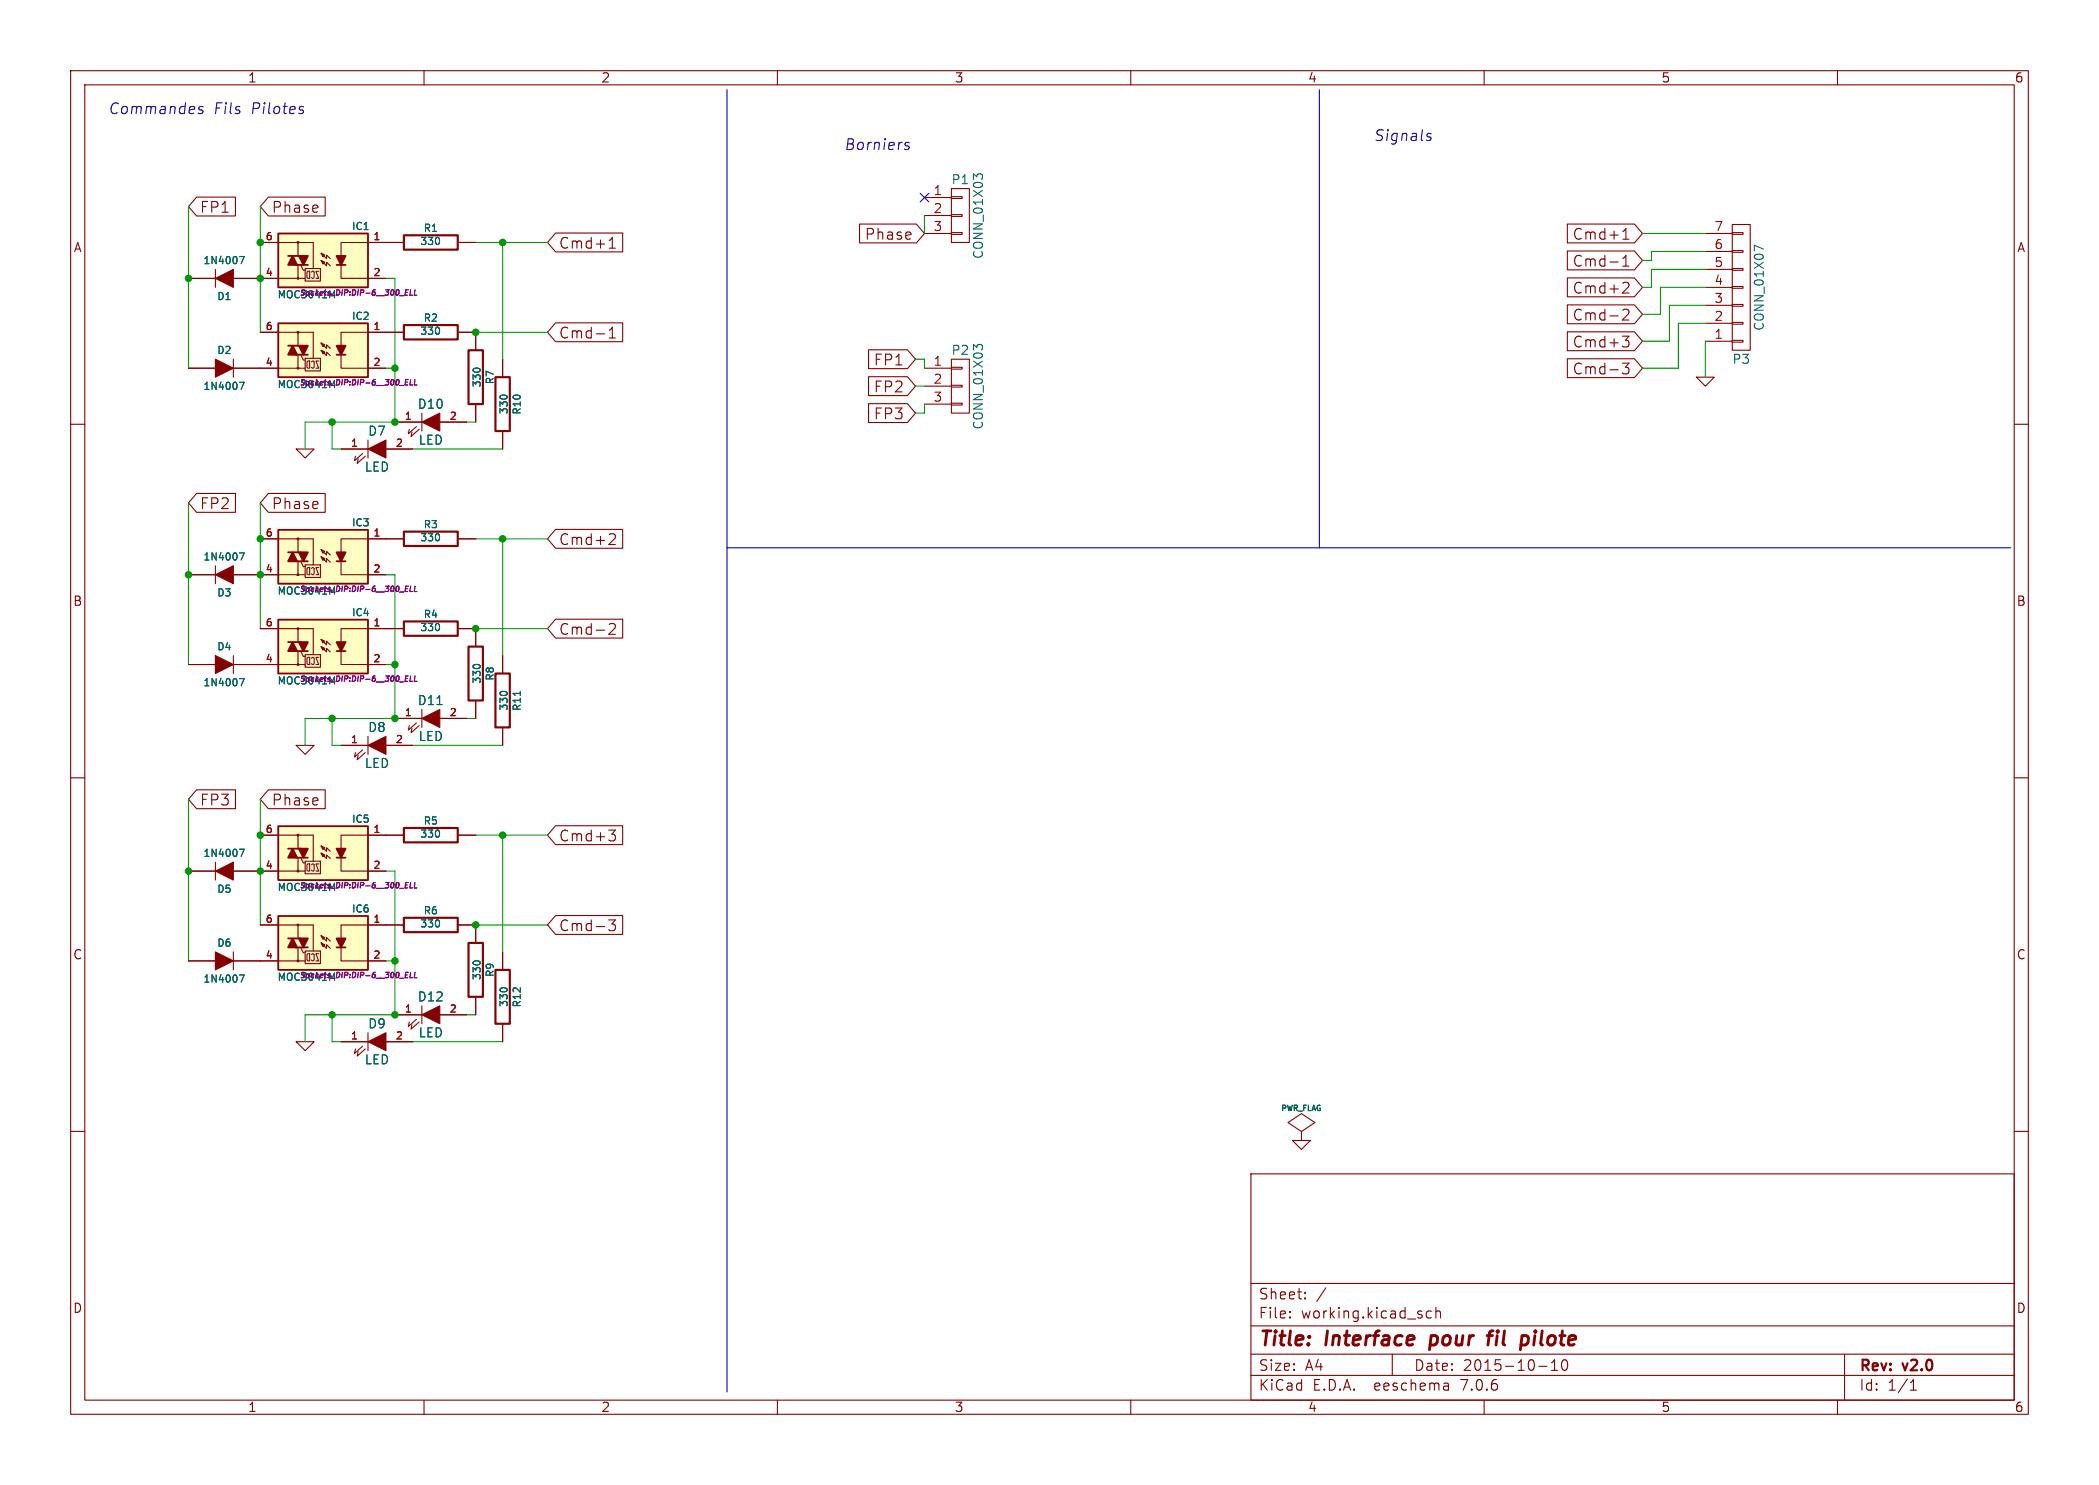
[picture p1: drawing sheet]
(kicad_sch (version 20230121) (generator eeschema)

 (paper "A4")

 (title_block
  (title "Interface pour fil pilote")
  (date "2015-10-10")
  (rev "v2.0"))

 (lib_symbols
  (symbol "FilPilote-rescue:CONN_01X03" (pin_names (offset 1.016) hide) (in_bom yes) (on_board yes)
   (property "Reference" "P" (at 0 5.08 0) (effects (font (size 1.27 1.27))))
   (property "Value" "CONN_01X03" (at 2.54 0 90) (effects (font (size 1.27 1.27))))
   (property "Footprint" "" (at 0 0 0) (effects (font (size 1.524 1.524))))
   (property "Datasheet" "" (at 0 0 0) (effects (font (size 1.524 1.524))))
   (symbol "CONN_01X03_0_1"
    (rectangle (start -1.27 -2.413) (end 0.254 -2.667) (stroke (width 0) (type solid)) (fill (type none)))
    (rectangle (start -1.27 0.127) (end 0.254 -0.127) (stroke (width 0) (type solid)) (fill (type none)))
    (rectangle (start -1.27 2.667) (end 0.254 2.413) (stroke (width 0) (type solid)) (fill (type none)))
    (rectangle (start -1.27 3.81) (end 1.27 -3.81) (stroke (width 0) (type solid)) (fill (type none))))
   (symbol "CONN_01X03_1_1"
    (pin passive line (at -5.08 2.54 0) (length 3.81) (name "P1" (effects (font (size 1.27 1.27)))) (number "1" (effects (font (size 1.27 1.27)))))
    (pin passive line (at -5.08 0 0) (length 3.81) (name "P2" (effects (font (size 1.27 1.27)))) (number "2" (effects (font (size 1.27 1.27)))))
    (pin passive line (at -5.08 -2.54 0) (length 3.81) (name "P3" (effects (font (size 1.27 1.27)))) (number "3" (effects (font (size 1.27 1.27)))))))
  (symbol "FilPilote-rescue:CONN_01X07" (pin_names (offset 1.016) hide) (in_bom yes) (on_board yes)
   (property "Reference" "P" (at 0 10.16 0) (effects (font (size 1.27 1.27))))
   (property "Value" "CONN_01X07" (at 2.54 0 90) (effects (font (size 1.27 1.27))))
   (property "Footprint" "" (at 0 0 0) (effects (font (size 1.524 1.524))))
   (property "Datasheet" "" (at 0 0 0) (effects (font (size 1.524 1.524))))
   (symbol "CONN_01X07_0_1"
    (rectangle (start -1.27 -8.89) (end 1.27 8.89) (stroke (width 0) (type solid)) (fill (type none)))
    (rectangle (start -1.27 -7.493) (end 0.254 -7.747) (stroke (width 0) (type solid)) (fill (type none)))
    (rectangle (start -1.27 -4.953) (end 0.254 -5.207) (stroke (width 0) (type solid)) (fill (type none)))
    (rectangle (start -1.27 -2.413) (end 0.254 -2.667) (stroke (width 0) (type solid)) (fill (type none)))
    (rectangle (start -1.27 0.127) (end 0.254 -0.127) (stroke (width 0) (type solid)) (fill (type none)))
    (rectangle (start -1.27 2.667) (end 0.254 2.413) (stroke (width 0) (type solid)) (fill (type none)))
    (rectangle (start -1.27 5.207) (end 0.254 4.953) (stroke (width 0) (type solid)) (fill (type none)))
    (rectangle (start -1.27 7.747) (end 0.254 7.493) (stroke (width 0) (type solid)) (fill (type none))))
   (symbol "CONN_01X07_1_1"
    (pin passive line (at -5.08 7.62 0) (length 3.81) (name "P1" (effects (font (size 1.27 1.27)))) (number "1" (effects (font (size 1.27 1.27)))))
    (pin passive line (at -5.08 5.08 0) (length 3.81) (name "P2" (effects (font (size 1.27 1.27)))) (number "2" (effects (font (size 1.27 1.27)))))
    (pin passive line (at -5.08 2.54 0) (length 3.81) (name "P3" (effects (font (size 1.27 1.27)))) (number "3" (effects (font (size 1.27 1.27)))))
    (pin passive line (at -5.08 0 0) (length 3.81) (name "P4" (effects (font (size 1.27 1.27)))) (number "4" (effects (font (size 1.27 1.27)))))
    (pin passive line (at -5.08 -2.54 0) (length 3.81) (name "P5" (effects (font (size 1.27 1.27)))) (number "5" (effects (font (size 1.27 1.27)))))
    (pin passive line (at -5.08 -5.08 0) (length 3.81) (name "P6" (effects (font (size 1.27 1.27)))) (number "6" (effects (font (size 1.27 1.27)))))
    (pin passive line (at -5.08 -7.62 0) (length 3.81) (name "P7" (effects (font (size 1.27 1.27)))) (number "7" (effects (font (size 1.27 1.27)))))))
  (symbol "FilPilote-rescue:DIODE" (pin_numbers hide) (pin_names (offset 1.016) hide) (in_bom yes) (on_board yes)
   (property "Reference" "D" (at 0 2.54 0) (effects (font (size 1.016 1.016))))
   (property "Value" "DIODE" (at 0 -2.54 0) (effects (font (size 1.016 1.016))))
   (property "Footprint" "" (at 0 0 0) (effects (font (size 1.524 1.524))))
   (property "Datasheet" "" (at 0 0 0) (effects (font (size 1.524 1.524))))
   (symbol "DIODE_0_1"
    (polyline (pts (xy 1.27 1.27) (xy 1.27 -1.27)) (stroke (width 0.1524) (type solid)) (fill (type none)))
    (polyline (pts (xy -1.27 1.27) (xy 1.27 0) (xy -1.27 -1.27)) (stroke (width 0) (type solid)) (fill (type outline))))
   (symbol "DIODE_1_1"
    (pin passive line (at -5.08 0 0) (length 3.81) (name "A" (effects (font (size 1.016 1.016)))) (number "1" (effects (font (size 1.016 1.016)))))
    (pin passive line (at 5.08 0 180) (length 3.81) (name "K" (effects (font (size 1.016 1.016)))) (number "2" (effects (font (size 1.016 1.016)))))))
  (symbol "FilPilote-rescue:GND-RESCUE-FilPilote" (power) (pin_names (offset 0)) (in_bom yes) (on_board yes)
   (property "Reference" "#PWR" (at 0 0 0) (effects (font (size 0.762 0.762)) hide))
   (property "Value" "GND-RESCUE-FilPilote" (at 0 -1.778 0) (effects (font (size 0.762 0.762)) hide))
   (property "Footprint" "" (at 0 0 0) (effects (font (size 1.524 1.524))))
   (property "Datasheet" "" (at 0 0 0) (effects (font (size 1.524 1.524))))
   (symbol "GND-RESCUE-FilPilote_0_1"
    (polyline (pts (xy -1.27 0) (xy 0 -1.27) (xy 1.27 0) (xy -1.27 0)) (stroke (width 0) (type solid)) (fill (type none))))
   (symbol "GND-RESCUE-FilPilote_1_1"
    (pin power_in line (at 0 0 90) (length 0) hide (name "GND" (effects (font (size 0.762 0.762)))) (number "1" (effects (font (size 0.762 0.762)))))))
  (symbol "FilPilote-rescue:LED" (pin_names (offset 1.016) hide) (in_bom yes) (on_board yes)
   (property "Reference" "D" (at 0 2.54 0) (effects (font (size 1.27 1.27))))
   (property "Value" "LED" (at 0 -2.54 0) (effects (font (size 1.27 1.27))))
   (property "Footprint" "" (at 0 0 0) (effects (font (size 1.524 1.524))))
   (property "Datasheet" "" (at 0 0 0) (effects (font (size 1.524 1.524))))
   (symbol "LED_0_1"
    (polyline (pts (xy -1.27 1.27) (xy -1.27 -1.27)) (stroke (width 0) (type solid)) (fill (type none)))
    (polyline (pts (xy -2.032 -0.635) (xy -3.175 -1.651) (xy -3.048 -1.016)) (stroke (width 0) (type solid)) (fill (type none)))
    (polyline (pts (xy -1.651 -1.016) (xy -2.794 -2.032) (xy -2.667 -1.397)) (stroke (width 0) (type solid)) (fill (type none)))
    (polyline (pts (xy 1.27 1.27) (xy -1.27 0) (xy 1.27 -1.27)) (stroke (width 0) (type solid)) (fill (type outline))))
   (symbol "LED_1_1"
    (pin passive line (at -5.08 0 0) (length 3.81) (name "K" (effects (font (size 1.016 1.016)))) (number "1" (effects (font (size 1.016 1.016)))))
    (pin passive line (at 5.08 0 180) (length 3.81) (name "A" (effects (font (size 1.016 1.016)))) (number "2" (effects (font (size 1.016 1.016)))))))
  (symbol "FilPilote-rescue:MOC3041M-RESCUE-FilPilote" (pin_names (offset 1.016)) (in_bom yes) (on_board yes)
   (property "Reference" "IC" (at -5.334 4.826 0) (effects (font (size 1.016 1.016))))
   (property "Value" "MOC3041M-RESCUE-FilPilote" (at 2.286 -4.826 0) (effects (font (size 1.016 1.016))))
   (property "Footprint" "DIP6" (at -5.08 -4.572 0) (effects (font (size 0.762 0.762) italic)))
   (property "Datasheet" "" (at 0 0 0) (effects (font (size 1.524 1.524))))
   (symbol "MOC3041M-RESCUE-FilPilote_0_1"
    (rectangle (start -6.35 3.81) (end 6.35 -3.81) (stroke (width 0.254) (type solid)) (fill (type background)))
    (polyline (pts (xy -3.175 -0.635) (xy -1.905 -0.635)) (stroke (width 0.254) (type solid)) (fill (type none)))
    (polyline (pts (xy 1.397 -1.143) (xy 1.397 2.54)) (stroke (width 0) (type solid)) (fill (type none)))
    (polyline (pts (xy 1.397 2.54) (xy 3.556 2.54)) (stroke (width 0) (type solid)) (fill (type none)))
    (polyline (pts (xy 3.175 0.635) (xy 4.953 0.635)) (stroke (width 0.254) (type solid)) (fill (type none)))
    (polyline (pts (xy 3.556 -2.54) (xy 2.54 -2.54)) (stroke (width 0) (type solid)) (fill (type none)))
    (polyline (pts (xy 3.556 -2.54) (xy 3.556 -0.635)) (stroke (width 0) (type solid)) (fill (type none)))
    (polyline (pts (xy 3.556 -2.54) (xy 6.35 -2.54)) (stroke (width 0) (type solid)) (fill (type none)))
    (polyline (pts (xy 3.556 2.54) (xy 3.556 0.635)) (stroke (width 0) (type solid)) (fill (type none)))
    (polyline (pts (xy 3.556 2.54) (xy 6.35 2.54)) (stroke (width 0) (type solid)) (fill (type none)))
    (polyline (pts (xy 3.937 -0.635) (xy 2.159 -0.635)) (stroke (width 0.254) (type solid)) (fill (type none)))
    (polyline (pts (xy -6.35 2.54) (xy -2.54 2.54) (xy -2.54 0.635)) (stroke (width 0) (type solid)) (fill (type none)))
    (polyline (pts (xy -2.54 -0.635) (xy -2.54 -2.54) (xy -6.35 -2.54)) (stroke (width 0) (type solid)) (fill (type none)))
    (polyline (pts (xy 3.175 -0.635) (xy 2.794 -1.397) (xy 2.54 -1.397)) (stroke (width 0) (type solid)) (fill (type none)))
    (polyline (pts (xy -2.54 -0.635) (xy -3.175 0.635) (xy -1.905 0.635) (xy -2.54 -0.635)) (stroke (width 0.254) (type solid)) (fill (type outline)))
    (polyline (pts (xy -1.016 0.254) (xy -0.4826 0.762) (xy -0.4826 0.254) (xy 0.2794 1.016)) (stroke (width 0) (type solid)) (fill (type none)))
    (polyline (pts (xy 0.2794 1.016) (xy -0.2286 0.762) (xy 0.0254 0.508) (xy 0.2794 1.016)) (stroke (width 0) (type solid)) (fill (type none)))
    (polyline (pts (xy 0.635 -1.524) (xy 1.016 -1.524) (xy 0.635 -2.54) (xy 1.016 -2.54)) (stroke (width 0) (type solid)) (fill (type none)))
    (polyline (pts (xy 1.27 -1.651) (xy 1.397 -1.524) (xy 1.524 -1.524) (xy 1.651 -1.651)) (stroke (width 0) (type solid)) (fill (type none)))
    (polyline (pts (xy 2.794 -0.635) (xy 3.429 0.635) (xy 2.159 0.635) (xy 2.794 -0.635)) (stroke (width 0.254) (type solid)) (fill (type outline)))
    (polyline (pts (xy 4.318 0.635) (xy 3.683 -0.635) (xy 4.953 -0.635) (xy 4.318 0.635)) (stroke (width 0.254) (type solid)) (fill (type outline)))
    (polyline (pts (xy 0.381 -1.143) (xy 0.381 -2.921) (xy 2.54 -2.921) (xy 2.54 -1.143) (xy 0.381 -1.143)) (stroke (width 0) (type solid)) (fill (type none)))
    (polyline (pts (xy 1.651 -2.413) (xy 1.524 -2.54) (xy 1.397 -2.54) (xy 1.27 -2.413) (xy 1.27 -1.651)) (stroke (width 0) (type solid)) (fill (type none)))
    (polyline (pts (xy -1.016 -0.762) (xy -0.4826 -0.254) (xy -0.4826 -0.762) (xy 0.2794 0) (xy -0.2286 -0.254) (xy 0.0254 -0.508) (xy 0.2794 0)) (stroke (width 0) (type solid)) (fill (type none)))
    (polyline (pts (xy 1.905 -1.524) (xy 1.905 -2.54) (xy 2.159 -2.54) (xy 2.286 -2.413) (xy 2.286 -1.651) (xy 2.159 -1.524) (xy 1.905 -1.524)) (stroke (width 0) (type solid)) (fill (type none)))
    (circle (center 3.556 -2.54) (radius 0.127) (stroke (width 0) (type solid)) (fill (type none)))
    (circle (center 3.556 2.54) (radius 0.127) (stroke (width 0) (type solid)) (fill (type none))))
   (symbol "MOC3041M-RESCUE-FilPilote_1_1"
    (pin passive line (at -8.89 2.54 0) (length 2.54) (name "~" (effects (font (size 1.016 1.016)))) (number "1" (effects (font (size 1.016 1.016)))))
    (pin passive line (at -8.89 -2.54 0) (length 2.54) (name "~" (effects (font (size 1.016 1.016)))) (number "2" (effects (font (size 1.016 1.016)))))
    (pin passive line (at 8.89 -2.54 180) (length 2.54) (name "~" (effects (font (size 1.016 1.016)))) (number "4" (effects (font (size 1.016 1.016)))))
    (pin passive line (at 8.89 2.54 180) (length 2.54) (name "~" (effects (font (size 1.016 1.016)))) (number "6" (effects (font (size 1.016 1.016)))))))
  (symbol "FilPilote-rescue:PWR_FLAG" (power) (pin_numbers hide) (pin_names (offset 0) hide) (in_bom yes) (on_board yes)
   (property "Reference" "#FLG" (at 0 2.413 0) (effects (font (size 1.27 1.27)) hide))
   (property "Value" "PWR_FLAG" (at 0 4.572 0) (effects (font (size 1.27 1.27))))
   (property "Footprint" "" (at 0 0 0) (effects (font (size 1.524 1.524))))
   (property "Datasheet" "" (at 0 0 0) (effects (font (size 1.524 1.524))))
   (symbol "PWR_FLAG_0_0"
    (pin power_out line (at 0 0 90) (length 0) (name "pwr" (effects (font (size 0.508 0.508)))) (number "1" (effects (font (size 0.508 0.508))))))
   (symbol "PWR_FLAG_0_1"
    (polyline (pts (xy 0 0) (xy 0 1.27) (xy -1.905 2.54) (xy 0 3.81) (xy 1.905 2.54) (xy 0 1.27)) (stroke (width 0) (type solid)) (fill (type none)))))
  (symbol "FilPilote-rescue:R-RESCUE-FilPilote" (pin_numbers hide) (pin_names (offset 0)) (in_bom yes) (on_board yes)
   (property "Reference" "R" (at 2.032 0 90) (effects (font (size 1.016 1.016))))
   (property "Value" "R-RESCUE-FilPilote" (at 0.1778 0.0254 90) (effects (font (size 1.016 1.016))))
   (property "Footprint" "" (at -1.778 0 90) (effects (font (size 0.762 0.762))))
   (property "Datasheet" "" (at 0 0 0) (effects (font (size 0.762 0.762))))
   (symbol "R-RESCUE-FilPilote_0_1"
    (rectangle (start -1.016 3.81) (end 1.016 -3.81) (stroke (width 0.3048) (type solid)) (fill (type none))))
   (symbol "R-RESCUE-FilPilote_1_1"
    (pin passive line (at 0 6.35 270) (length 2.54) (name "~" (effects (font (size 1.524 1.524)))) (number "1" (effects (font (size 1.524 1.524)))))
    (pin passive line (at 0 -6.35 90) (length 2.54) (name "~" (effects (font (size 1.524 1.524)))) (number "2" (effects (font (size 1.524 1.524))))))))

 (junction (at 46.99 59.69) (diameter 0) (color 0 0 0 0))
 (junction (at 55.88 52.07) (diameter 0) (color 0 0 0 0))
 (junction (at 36.83 81.28) (diameter 0) (color 0 0 0 0))
 (junction (at 67.31 46.99) (diameter 0) (color 0 0 0 0))
 (junction (at 36.83 118.11) (diameter 0) (color 0 0 0 0))
 (junction (at 36.83 39.37) (diameter 0) (color 0 0 0 0))
 (junction (at 71.12 118.11) (diameter 0) (color 0 0 0 0))
 (junction (at 36.83 76.2) (diameter 0) (color 0 0 0 0))
 (junction (at 55.88 101.6) (diameter 0) (color 0 0 0 0))
 (junction (at 26.67 81.28) (diameter 0) (color 0 0 0 0))
 (junction (at 46.99 101.6) (diameter 0) (color 0 0 0 0))
 (junction (at 67.31 88.9) (diameter 0) (color 0 0 0 0))
 (junction (at 26.67 123.19) (diameter 0) (color 0 0 0 0))
 (junction (at 26.67 39.37) (diameter 0) (color 0 0 0 0))
 (junction (at 46.99 143.51) (diameter 0) (color 0 0 0 0))
 (junction (at 67.31 130.81) (diameter 0) (color 0 0 0 0))
 (junction (at 36.83 34.29) (diameter 0) (color 0 0 0 0))
 (junction (at 36.83 123.19) (diameter 0) (color 0 0 0 0))
 (junction (at 55.88 59.69) (diameter 0) (color 0 0 0 0))
 (junction (at 55.88 135.89) (diameter 0) (color 0 0 0 0))
 (junction (at 55.88 143.51) (diameter 0) (color 0 0 0 0))
 (junction (at 71.12 76.2) (diameter 0) (color 0 0 0 0))
 (junction (at 71.12 34.29) (diameter 0) (color 0 0 0 0))
 (junction (at 55.88 93.98) (diameter 0) (color 0 0 0 0))

 (no_connect (at 130.81 27.94))

 (wire (pts (xy 46.99 147.32) (xy 48.26 147.32)) (stroke (width 0) (type default)))
 (wire (pts (xy 71.12 63.5) (xy 58.42 63.5)) (stroke (width 0) (type default)))
 (wire (pts (xy 26.67 71.12) (xy 26.67 81.28)) (stroke (width 0) (type default)))
 (wire (pts (xy 232.41 48.26) (xy 236.22 48.26)) (stroke (width 0) (type default)))
 (wire (pts (xy 36.83 113.03) (xy 36.83 118.11)) (stroke (width 0) (type default)))
 (wire (pts (xy 232.41 40.64) (xy 233.68 40.64)) (stroke (width 0) (type default)))
 (polyline (pts (xy 102.87 12.7) (xy 102.87 196.85)) (stroke (width 0) (type default)))

 (wire (pts (xy 36.83 71.12) (xy 36.83 76.2)) (stroke (width 0) (type default)))
 (wire (pts (xy 67.31 143.51) (xy 66.04 143.51)) (stroke (width 0) (type default)))
 (wire (pts (xy 36.83 123.19) (xy 36.83 130.81)) (stroke (width 0) (type default)))
 (wire (pts (xy 54.61 123.19) (xy 55.88 123.19)) (stroke (width 0) (type default)))
 (wire (pts (xy 71.12 118.11) (xy 71.12 134.62)) (stroke (width 0) (type default)))
 (wire (pts (xy 46.99 105.41) (xy 46.99 101.6)) (stroke (width 0) (type default)))
 (wire (pts (xy 54.61 135.89) (xy 55.88 135.89)) (stroke (width 0) (type default)))
 (wire (pts (xy 26.67 81.28) (xy 26.67 93.98)) (stroke (width 0) (type default)))
 (wire (pts (xy 71.12 76.2) (xy 71.12 92.71)) (stroke (width 0) (type default)))
 (wire (pts (xy 236.22 48.26) (xy 236.22 43.18)) (stroke (width 0) (type default)))
 (wire (pts (xy 241.3 48.26) (xy 241.3 53.34)) (stroke (width 0) (type default)))
 (wire (pts (xy 71.12 147.32) (xy 58.42 147.32)) (stroke (width 0) (type default)))
 (wire (pts (xy 46.99 101.6) (xy 43.18 101.6)) (stroke (width 0) (type default)))
 (wire (pts (xy 233.68 35.56) (xy 241.3 35.56)) (stroke (width 0) (type default)))
 (wire (pts (xy 237.49 45.72) (xy 241.3 45.72)) (stroke (width 0) (type default)))
 (wire (pts (xy 46.99 59.69) (xy 43.18 59.69)) (stroke (width 0) (type default)))
 (polyline (pts (xy 186.69 77.47) (xy 186.69 12.7)) (stroke (width 0) (type default)))

 (wire (pts (xy 71.12 118.11) (xy 77.47 118.11)) (stroke (width 0) (type default)))
 (wire (pts (xy 232.41 52.07) (xy 237.49 52.07)) (stroke (width 0) (type default)))
 (wire (pts (xy 129.54 58.42) (xy 130.81 58.42)) (stroke (width 0) (type default)))
 (wire (pts (xy 46.99 147.32) (xy 46.99 143.51)) (stroke (width 0) (type default)))
 (wire (pts (xy 36.83 76.2) (xy 36.83 81.28)) (stroke (width 0) (type default)))
 (wire (pts (xy 67.31 34.29) (xy 71.12 34.29)) (stroke (width 0) (type default)))
 (wire (pts (xy 55.88 93.98) (xy 55.88 101.6)) (stroke (width 0) (type default)))
 (wire (pts (xy 130.81 58.42) (xy 130.81 57.15)) (stroke (width 0) (type default)))
 (wire (pts (xy 237.49 52.07) (xy 237.49 45.72)) (stroke (width 0) (type default)))
 (wire (pts (xy 71.12 34.29) (xy 71.12 50.8)) (stroke (width 0) (type default)))
 (wire (pts (xy 46.99 63.5) (xy 48.26 63.5)) (stroke (width 0) (type default)))
 (wire (pts (xy 67.31 130.81) (xy 77.47 130.81)) (stroke (width 0) (type default)))
 (wire (pts (xy 232.41 44.45) (xy 234.95 44.45)) (stroke (width 0) (type default)))
 (wire (pts (xy 71.12 34.29) (xy 77.47 34.29)) (stroke (width 0) (type default)))
 (wire (pts (xy 234.95 44.45) (xy 234.95 40.64)) (stroke (width 0) (type default)))
 (wire (pts (xy 67.31 118.11) (xy 71.12 118.11)) (stroke (width 0) (type default)))
 (wire (pts (xy 233.68 36.83) (xy 233.68 35.56)) (stroke (width 0) (type default)))
 (wire (pts (xy 129.54 50.8) (xy 130.81 50.8)) (stroke (width 0) (type default)))
 (wire (pts (xy 36.83 39.37) (xy 36.83 46.99)) (stroke (width 0) (type default)))
 (wire (pts (xy 55.88 81.28) (xy 55.88 93.98)) (stroke (width 0) (type default)))
 (polyline (pts (xy 102.87 77.47) (xy 284.48 77.47)) (stroke (width 0) (type default)))

 (wire (pts (xy 54.61 39.37) (xy 55.88 39.37)) (stroke (width 0) (type default)))
 (wire (pts (xy 129.54 54.61) (xy 130.81 54.61)) (stroke (width 0) (type default)))
 (wire (pts (xy 55.88 59.69) (xy 46.99 59.69)) (stroke (width 0) (type default)))
 (wire (pts (xy 233.68 40.64) (xy 233.68 38.1)) (stroke (width 0) (type default)))
 (wire (pts (xy 26.67 39.37) (xy 26.67 52.07)) (stroke (width 0) (type default)))
 (wire (pts (xy 71.12 76.2) (xy 77.47 76.2)) (stroke (width 0) (type default)))
 (wire (pts (xy 67.31 88.9) (xy 77.47 88.9)) (stroke (width 0) (type default)))
 (wire (pts (xy 236.22 43.18) (xy 241.3 43.18)) (stroke (width 0) (type default)))
 (wire (pts (xy 67.31 76.2) (xy 71.12 76.2)) (stroke (width 0) (type default)))
 (wire (pts (xy 43.18 101.6) (xy 43.18 105.41)) (stroke (width 0) (type default)))
 (wire (pts (xy 232.41 36.83) (xy 233.68 36.83)) (stroke (width 0) (type default)))
 (wire (pts (xy 55.88 135.89) (xy 55.88 143.51)) (stroke (width 0) (type default)))
 (wire (pts (xy 26.67 113.03) (xy 26.67 123.19)) (stroke (width 0) (type default)))
 (wire (pts (xy 55.88 52.07) (xy 55.88 59.69)) (stroke (width 0) (type default)))
 (wire (pts (xy 54.61 93.98) (xy 55.88 93.98)) (stroke (width 0) (type default)))
 (wire (pts (xy 67.31 101.6) (xy 66.04 101.6)) (stroke (width 0) (type default)))
 (wire (pts (xy 36.83 81.28) (xy 36.83 88.9)) (stroke (width 0) (type default)))
 (wire (pts (xy 36.83 34.29) (xy 36.83 39.37)) (stroke (width 0) (type default)))
 (wire (pts (xy 67.31 59.69) (xy 66.04 59.69)) (stroke (width 0) (type default)))
 (wire (pts (xy 36.83 29.21) (xy 36.83 34.29)) (stroke (width 0) (type default)))
 (wire (pts (xy 26.67 29.21) (xy 26.67 39.37)) (stroke (width 0) (type default)))
 (wire (pts (xy 54.61 52.07) (xy 55.88 52.07)) (stroke (width 0) (type default)))
 (wire (pts (xy 46.99 143.51) (xy 43.18 143.51)) (stroke (width 0) (type default)))
 (wire (pts (xy 43.18 143.51) (xy 43.18 147.32)) (stroke (width 0) (type default)))
 (wire (pts (xy 46.99 105.41) (xy 48.26 105.41)) (stroke (width 0) (type default)))
 (wire (pts (xy 130.81 50.8) (xy 130.81 52.07)) (stroke (width 0) (type default)))
 (wire (pts (xy 71.12 105.41) (xy 58.42 105.41)) (stroke (width 0) (type default)))
 (wire (pts (xy 55.88 123.19) (xy 55.88 135.89)) (stroke (width 0) (type default)))
 (wire (pts (xy 55.88 39.37) (xy 55.88 52.07)) (stroke (width 0) (type default)))
 (wire (pts (xy 55.88 143.51) (xy 46.99 143.51)) (stroke (width 0) (type default)))
 (wire (pts (xy 55.88 101.6) (xy 46.99 101.6)) (stroke (width 0) (type default)))
 (wire (pts (xy 46.99 63.5) (xy 46.99 59.69)) (stroke (width 0) (type default)))
 (wire (pts (xy 54.61 81.28) (xy 55.88 81.28)) (stroke (width 0) (type default)))
 (wire (pts (xy 130.81 33.02) (xy 130.81 30.48)) (stroke (width 0) (type default)))
 (wire (pts (xy 232.41 33.02) (xy 241.3 33.02)) (stroke (width 0) (type default)))
 (wire (pts (xy 67.31 46.99) (xy 77.47 46.99)) (stroke (width 0) (type default)))
 (wire (pts (xy 234.95 40.64) (xy 241.3 40.64)) (stroke (width 0) (type default)))
 (wire (pts (xy 26.67 123.19) (xy 26.67 135.89)) (stroke (width 0) (type default)))
 (wire (pts (xy 233.68 38.1) (xy 241.3 38.1)) (stroke (width 0) (type default)))
 (wire (pts (xy 43.18 59.69) (xy 43.18 63.5)) (stroke (width 0) (type default)))
 (wire (pts (xy 36.83 118.11) (xy 36.83 123.19)) (stroke (width 0) (type default)))

 (text "Signals" (at 194.31 20.32 0) (effects (font (size 1.524 1.524) italic) (justify left bottom)))
 (text "Borniers" (at 119.38 21.59 0) (effects (font (size 1.524 1.524) italic) (justify left bottom)))
 (text "Commandes Fils Pilotes" (at 15.24 16.51 0) (effects (font (size 1.524 1.524) italic) (justify left bottom)))

 (global_label "Cmd+1" (shape input) (at 77.47 34.29 0) (effects (font (size 1.524 1.524)) (justify left))
  (property "Intersheetrefs" "${INTERSHEET_REFS}" (at 77.47 34.29 0) (effects (font (size 1.27 1.27)) hide)))
 (global_label "Cmd-1" (shape input) (at 77.47 46.99 0) (effects (font (size 1.524 1.524)) (justify left))
  (property "Intersheetrefs" "${INTERSHEET_REFS}" (at 77.47 46.99 0) (effects (font (size 1.27 1.27)) hide)))
 (global_label "Cmd-3" (shape input) (at 77.47 130.81 0) (effects (font (size 1.524 1.524)) (justify left))
  (property "Intersheetrefs" "${INTERSHEET_REFS}" (at 77.47 130.81 0) (effects (font (size 1.27 1.27)) hide)))
 (global_label "FP2" (shape input) (at 26.67 71.12 0) (effects (font (size 1.524 1.524)) (justify left))
  (property "Intersheetrefs" "${INTERSHEET_REFS}" (at 26.67 71.12 0) (effects (font (size 1.27 1.27)) hide)))
 (global_label "Cmd-2" (shape input) (at 77.47 88.9 0) (effects (font (size 1.524 1.524)) (justify left))
  (property "Intersheetrefs" "${INTERSHEET_REFS}" (at 77.47 88.9 0) (effects (font (size 1.27 1.27)) hide)))
 (global_label "Phase" (shape input) (at 36.83 71.12 0) (effects (font (size 1.524 1.524)) (justify left))
  (property "Intersheetrefs" "${INTERSHEET_REFS}" (at 36.83 71.12 0) (effects (font (size 1.27 1.27)) hide)))
 (global_label "Phase" (shape input) (at 36.83 113.03 0) (effects (font (size 1.524 1.524)) (justify left))
  (property "Intersheetrefs" "${INTERSHEET_REFS}" (at 36.83 113.03 0) (effects (font (size 1.27 1.27)) hide)))
 (global_label "FP1" (shape input) (at 129.54 50.8 180) (effects (font (size 1.524 1.524)) (justify right))
  (property "Intersheetrefs" "${INTERSHEET_REFS}" (at 129.54 50.8 0) (effects (font (size 1.27 1.27)) hide)))
 (global_label "Cmd-3" (shape input) (at 232.41 52.07 180) (effects (font (size 1.524 1.524)) (justify right))
  (property "Intersheetrefs" "${INTERSHEET_REFS}" (at 232.41 52.07 0) (effects (font (size 1.27 1.27)) hide)))
 (global_label "FP1" (shape input) (at 26.67 29.21 0) (effects (font (size 1.524 1.524)) (justify left))
  (property "Intersheetrefs" "${INTERSHEET_REFS}" (at 26.67 29.21 0) (effects (font (size 1.27 1.27)) hide)))
 (global_label "Cmd+2" (shape input) (at 77.47 76.2 0) (effects (font (size 1.524 1.524)) (justify left))
  (property "Intersheetrefs" "${INTERSHEET_REFS}" (at 77.47 76.2 0) (effects (font (size 1.27 1.27)) hide)))
 (global_label "Cmd+1" (shape input) (at 232.41 33.02 180) (effects (font (size 1.524 1.524)) (justify right))
  (property "Intersheetrefs" "${INTERSHEET_REFS}" (at 232.41 33.02 0) (effects (font (size 1.27 1.27)) hide)))
 (global_label "Cmd+3" (shape input) (at 77.47 118.11 0) (effects (font (size 1.524 1.524)) (justify left))
  (property "Intersheetrefs" "${INTERSHEET_REFS}" (at 77.47 118.11 0) (effects (font (size 1.27 1.27)) hide)))
 (global_label "FP3" (shape input) (at 129.54 58.42 180) (effects (font (size 1.524 1.524)) (justify right))
  (property "Intersheetrefs" "${INTERSHEET_REFS}" (at 129.54 58.42 0) (effects (font (size 1.27 1.27)) hide)))
 (global_label "Cmd-1" (shape input) (at 232.41 36.83 180) (effects (font (size 1.524 1.524)) (justify right))
  (property "Intersheetrefs" "${INTERSHEET_REFS}" (at 232.41 36.83 0) (effects (font (size 1.27 1.27)) hide)))
 (global_label "Cmd+2" (shape input) (at 232.41 40.64 180) (effects (font (size 1.524 1.524)) (justify right))
  (property "Intersheetrefs" "${INTERSHEET_REFS}" (at 232.41 40.64 0) (effects (font (size 1.27 1.27)) hide)))
 (global_label "Cmd+3" (shape input) (at 232.41 48.26 180) (effects (font (size 1.524 1.524)) (justify right))
  (property "Intersheetrefs" "${INTERSHEET_REFS}" (at 232.41 48.26 0) (effects (font (size 1.27 1.27)) hide)))
 (global_label "Cmd-2" (shape input) (at 232.41 44.45 180) (effects (font (size 1.524 1.524)) (justify right))
  (property "Intersheetrefs" "${INTERSHEET_REFS}" (at 232.41 44.45 0) (effects (font (size 1.27 1.27)) hide)))
 (global_label "FP2" (shape input) (at 129.54 54.61 180) (effects (font (size 1.524 1.524)) (justify right))
  (property "Intersheetrefs" "${INTERSHEET_REFS}" (at 129.54 54.61 0) (effects (font (size 1.27 1.27)) hide)))
 (global_label "FP3" (shape input) (at 26.67 113.03 0) (effects (font (size 1.524 1.524)) (justify left))
  (property "Intersheetrefs" "${INTERSHEET_REFS}" (at 26.67 113.03 0) (effects (font (size 1.27 1.27)) hide)))
 (global_label "Phase" (shape input) (at 130.81 33.02 180) (effects (font (size 1.524 1.524)) (justify right))
  (property "Intersheetrefs" "${INTERSHEET_REFS}" (at 130.81 33.02 0) (effects (font (size 1.27 1.27)) hide)))
 (global_label "Phase" (shape input) (at 36.83 29.21 0) (effects (font (size 1.524 1.524)) (justify left))
  (property "Intersheetrefs" "${INTERSHEET_REFS}" (at 36.83 29.21 0) (effects (font (size 1.27 1.27)) hide)))

 (symbol (lib_id "FilPilote-rescue:MOC3041M-RESCUE-FilPilote") (at 45.72 36.83 0) (mirror y) (unit 1) (in_bom yes) (on_board yes) (dnp no)
  (property "Reference" "IC1" (at 51.054 32.004 0) (effects (font (size 1.016 1.016))))
  (property "Value" "MOC3041M" (at 43.434 41.656 0) (effects (font (size 1.016 1.016))))
  (property "Footprint" "Sockets_DIP:DIP-6__300_ELL" (at 50.8 41.402 0) (effects (font (size 0.762 0.762) italic)))
  (property "Datasheet" "" (at 45.72 36.83 0) (effects (font (size 1.524 1.524)))) (pin "1") (pin "2") (pin "4") (pin "6"))

 (symbol (lib_id "FilPilote-rescue:MOC3041M-RESCUE-FilPilote") (at 45.72 49.53 0) (mirror y) (unit 1) (in_bom yes) (on_board yes) (dnp no)
  (property "Reference" "IC2" (at 51.054 44.704 0) (effects (font (size 1.016 1.016))))
  (property "Value" "MOC3041M" (at 43.434 54.356 0) (effects (font (size 1.016 1.016))))
  (property "Footprint" "Sockets_DIP:DIP-6__300_ELL" (at 50.8 54.102 0) (effects (font (size 0.762 0.762) italic)))
  (property "Datasheet" "" (at 45.72 49.53 0) (effects (font (size 1.524 1.524)))) (pin "1") (pin "2") (pin "4") (pin "6"))

 (symbol (lib_id "FilPilote-rescue:R-RESCUE-FilPilote") (at 60.96 34.29 90) (unit 1) (in_bom yes) (on_board yes) (dnp no)
  (property "Reference" "R1" (at 60.96 32.258 90) (effects (font (size 1.016 1.016))))
  (property "Value" "330" (at 60.9346 34.1122 90) (effects (font (size 1.016 1.016))))
  (property "Footprint" "Resistors_ThroughHole:Resistor_Horizontal_RM10mm" (at 60.96 36.068 90) (effects (font (size 0.762 0.762)) hide))
  (property "Datasheet" "" (at 60.96 34.29 0) (effects (font (size 0.762 0.762)))) (pin "1") (pin "2"))

 (symbol (lib_id "FilPilote-rescue:R-RESCUE-FilPilote") (at 60.96 46.99 90) (unit 1) (in_bom yes) (on_board yes) (dnp no)
  (property "Reference" "R2" (at 60.96 44.958 90) (effects (font (size 1.016 1.016))))
  (property "Value" "330" (at 60.9346 46.8122 90) (effects (font (size 1.016 1.016))))
  (property "Footprint" "Resistors_ThroughHole:Resistor_Horizontal_RM10mm" (at 60.96 48.768 90) (effects (font (size 0.762 0.762)) hide))
  (property "Datasheet" "" (at 60.96 46.99 0) (effects (font (size 0.762 0.762)))) (pin "1") (pin "2"))

 (symbol (lib_id "FilPilote-rescue:R-RESCUE-FilPilote") (at 67.31 53.34 0) (unit 1) (in_bom yes) (on_board yes) (dnp no)
  (property "Reference" "R7" (at 69.342 53.34 90) (effects (font (size 1.016 1.016))))
  (property "Value" "330" (at 67.4878 53.3146 90) (effects (font (size 1.016 1.016))))
  (property "Footprint" "Resistors_ThroughHole:Resistor_Horizontal_RM10mm" (at 65.532 53.34 90) (effects (font (size 0.762 0.762)) hide))
  (property "Datasheet" "" (at 67.31 53.34 0) (effects (font (size 0.762 0.762)))) (pin "1") (pin "2"))

 (symbol (lib_id "FilPilote-rescue:R-RESCUE-FilPilote") (at 71.12 57.15 0) (unit 1) (in_bom yes) (on_board yes) (dnp no)
  (property "Reference" "R10" (at 73.152 57.15 90) (effects (font (size 1.016 1.016))))
  (property "Value" "330" (at 71.2978 57.1246 90) (effects (font (size 1.016 1.016))))
  (property "Footprint" "Resistors_ThroughHole:Resistor_Horizontal_RM10mm" (at 69.342 57.15 90) (effects (font (size 0.762 0.762)) hide))
  (property "Datasheet" "" (at 71.12 57.15 0) (effects (font (size 0.762 0.762)))) (pin "1") (pin "2"))

 (symbol (lib_id "FilPilote-rescue:GND-RESCUE-FilPilote") (at 43.18 63.5 0) (unit 1) (in_bom yes) (on_board yes) (dnp no)
  (property "Reference" "#PWR01" (at 43.18 63.5 0) (effects (font (size 0.762 0.762)) hide))
  (property "Value" "GND" (at 43.18 65.278 0) (effects (font (size 0.762 0.762)) hide))
  (property "Footprint" "" (at 43.18 63.5 0) (effects (font (size 1.524 1.524))))
  (property "Datasheet" "" (at 43.18 63.5 0) (effects (font (size 1.524 1.524)))) (pin "1"))

 (symbol (lib_id "FilPilote-rescue:DIODE") (at 31.75 39.37 180) (unit 1) (in_bom yes) (on_board yes) (dnp no)
  (property "Reference" "D1" (at 31.75 41.91 0) (effects (font (size 1.016 1.016))))
  (property "Value" "1N4007" (at 31.75 36.83 0) (effects (font (size 1.016 1.016))))
  (property "Footprint" "Discret:D4" (at 31.75 39.37 0) (effects (font (size 1.524 1.524)) hide))
  (property "Datasheet" "" (at 31.75 39.37 0) (effects (font (size 1.524 1.524)))) (pin "1") (pin "2"))

 (symbol (lib_id "FilPilote-rescue:DIODE") (at 31.75 52.07 0) (unit 1) (in_bom yes) (on_board yes) (dnp no)
  (property "Reference" "D2" (at 31.75 49.53 0) (effects (font (size 1.016 1.016))))
  (property "Value" "1N4007" (at 31.75 54.61 0) (effects (font (size 1.016 1.016))))
  (property "Footprint" "Discret:D4" (at 31.75 52.07 0) (effects (font (size 1.524 1.524)) hide))
  (property "Datasheet" "" (at 31.75 52.07 0) (effects (font (size 1.524 1.524)))) (pin "1") (pin "2"))

 (symbol (lib_id "FilPilote-rescue:MOC3041M-RESCUE-FilPilote") (at 45.72 78.74 0) (mirror y) (unit 1) (in_bom yes) (on_board yes) (dnp no)
  (property "Reference" "IC3" (at 51.054 73.914 0) (effects (font (size 1.016 1.016))))
  (property "Value" "MOC3041M" (at 43.434 83.566 0) (effects (font (size 1.016 1.016))))
  (property "Footprint" "Sockets_DIP:DIP-6__300_ELL" (at 50.8 83.312 0) (effects (font (size 0.762 0.762) italic)))
  (property "Datasheet" "" (at 45.72 78.74 0) (effects (font (size 1.524 1.524)))) (pin "1") (pin "2") (pin "4") (pin "6"))

 (symbol (lib_id "FilPilote-rescue:MOC3041M-RESCUE-FilPilote") (at 45.72 91.44 0) (mirror y) (unit 1) (in_bom yes) (on_board yes) (dnp no)
  (property "Reference" "IC4" (at 51.054 86.614 0) (effects (font (size 1.016 1.016))))
  (property "Value" "MOC3041M" (at 43.434 96.266 0) (effects (font (size 1.016 1.016))))
  (property "Footprint" "Sockets_DIP:DIP-6__300_ELL" (at 50.8 96.012 0) (effects (font (size 0.762 0.762) italic)))
  (property "Datasheet" "" (at 45.72 91.44 0) (effects (font (size 1.524 1.524)))) (pin "1") (pin "2") (pin "4") (pin "6"))

 (symbol (lib_id "FilPilote-rescue:R-RESCUE-FilPilote") (at 60.96 76.2 90) (unit 1) (in_bom yes) (on_board yes) (dnp no)
  (property "Reference" "R3" (at 60.96 74.168 90) (effects (font (size 1.016 1.016))))
  (property "Value" "330" (at 60.9346 76.0222 90) (effects (font (size 1.016 1.016))))
  (property "Footprint" "Resistors_ThroughHole:Resistor_Horizontal_RM10mm" (at 60.96 77.978 90) (effects (font (size 0.762 0.762)) hide))
  (property "Datasheet" "" (at 60.96 76.2 0) (effects (font (size 0.762 0.762)))) (pin "1") (pin "2"))

 (symbol (lib_id "FilPilote-rescue:R-RESCUE-FilPilote") (at 60.96 88.9 90) (unit 1) (in_bom yes) (on_board yes) (dnp no)
  (property "Reference" "R4" (at 60.96 86.868 90) (effects (font (size 1.016 1.016))))
  (property "Value" "330" (at 60.9346 88.7222 90) (effects (font (size 1.016 1.016))))
  (property "Footprint" "Resistors_ThroughHole:Resistor_Horizontal_RM10mm" (at 60.96 90.678 90) (effects (font (size 0.762 0.762)) hide))
  (property "Datasheet" "" (at 60.96 88.9 0) (effects (font (size 0.762 0.762)))) (pin "1") (pin "2"))

 (symbol (lib_id "FilPilote-rescue:R-RESCUE-FilPilote") (at 67.31 95.25 0) (unit 1) (in_bom yes) (on_board yes) (dnp no)
  (property "Reference" "R8" (at 69.342 95.25 90) (effects (font (size 1.016 1.016))))
  (property "Value" "330" (at 67.4878 95.2246 90) (effects (font (size 1.016 1.016))))
  (property "Footprint" "Resistors_ThroughHole:Resistor_Horizontal_RM10mm" (at 65.532 95.25 90) (effects (font (size 0.762 0.762)) hide))
  (property "Datasheet" "" (at 67.31 95.25 0) (effects (font (size 0.762 0.762)))) (pin "1") (pin "2"))

 (symbol (lib_id "FilPilote-rescue:R-RESCUE-FilPilote") (at 71.12 99.06 0) (unit 1) (in_bom yes) (on_board yes) (dnp no)
  (property "Reference" "R11" (at 73.152 99.06 90) (effects (font (size 1.016 1.016))))
  (property "Value" "330" (at 71.2978 99.0346 90) (effects (font (size 1.016 1.016))))
  (property "Footprint" "Resistors_ThroughHole:Resistor_Horizontal_RM10mm" (at 69.342 99.06 90) (effects (font (size 0.762 0.762)) hide))
  (property "Datasheet" "" (at 71.12 99.06 0) (effects (font (size 0.762 0.762)))) (pin "1") (pin "2"))

 (symbol (lib_id "FilPilote-rescue:GND-RESCUE-FilPilote") (at 43.18 105.41 0) (unit 1) (in_bom yes) (on_board yes) (dnp no)
  (property "Reference" "#PWR02" (at 43.18 105.41 0) (effects (font (size 0.762 0.762)) hide))
  (property "Value" "GND" (at 43.18 107.188 0) (effects (font (size 0.762 0.762)) hide))
  (property "Footprint" "" (at 43.18 105.41 0) (effects (font (size 1.524 1.524))))
  (property "Datasheet" "" (at 43.18 105.41 0) (effects (font (size 1.524 1.524)))) (pin "1"))

 (symbol (lib_id "FilPilote-rescue:DIODE") (at 31.75 81.28 180) (unit 1) (in_bom yes) (on_board yes) (dnp no)
  (property "Reference" "D3" (at 31.75 83.82 0) (effects (font (size 1.016 1.016))))
  (property "Value" "1N4007" (at 31.75 78.74 0) (effects (font (size 1.016 1.016))))
  (property "Footprint" "Discret:D4" (at 31.75 81.28 0) (effects (font (size 1.524 1.524)) hide))
  (property "Datasheet" "" (at 31.75 81.28 0) (effects (font (size 1.524 1.524)))) (pin "1") (pin "2"))

 (symbol (lib_id "FilPilote-rescue:DIODE") (at 31.75 93.98 0) (unit 1) (in_bom yes) (on_board yes) (dnp no)
  (property "Reference" "D4" (at 31.75 91.44 0) (effects (font (size 1.016 1.016))))
  (property "Value" "1N4007" (at 31.75 96.52 0) (effects (font (size 1.016 1.016))))
  (property "Footprint" "Discret:D4" (at 31.75 93.98 0) (effects (font (size 1.524 1.524)) hide))
  (property "Datasheet" "" (at 31.75 93.98 0) (effects (font (size 1.524 1.524)))) (pin "1") (pin "2"))

 (symbol (lib_id "FilPilote-rescue:MOC3041M-RESCUE-FilPilote") (at 45.72 120.65 0) (mirror y) (unit 1) (in_bom yes) (on_board yes) (dnp no)
  (property "Reference" "IC5" (at 51.054 115.824 0) (effects (font (size 1.016 1.016))))
  (property "Value" "MOC3041M" (at 43.434 125.476 0) (effects (font (size 1.016 1.016))))
  (property "Footprint" "Sockets_DIP:DIP-6__300_ELL" (at 50.8 125.222 0) (effects (font (size 0.762 0.762) italic)))
  (property "Datasheet" "" (at 45.72 120.65 0) (effects (font (size 1.524 1.524)))) (pin "1") (pin "2") (pin "4") (pin "6"))

 (symbol (lib_id "FilPilote-rescue:MOC3041M-RESCUE-FilPilote") (at 45.72 133.35 0) (mirror y) (unit 1) (in_bom yes) (on_board yes) (dnp no)
  (property "Reference" "IC6" (at 51.054 128.524 0) (effects (font (size 1.016 1.016))))
  (property "Value" "MOC3041M" (at 43.434 138.176 0) (effects (font (size 1.016 1.016))))
  (property "Footprint" "Sockets_DIP:DIP-6__300_ELL" (at 50.8 137.922 0) (effects (font (size 0.762 0.762) italic)))
  (property "Datasheet" "" (at 45.72 133.35 0) (effects (font (size 1.524 1.524)))) (pin "1") (pin "2") (pin "4") (pin "6"))

 (symbol (lib_id "FilPilote-rescue:R-RESCUE-FilPilote") (at 60.96 118.11 90) (unit 1) (in_bom yes) (on_board yes) (dnp no)
  (property "Reference" "R5" (at 60.96 116.078 90) (effects (font (size 1.016 1.016))))
  (property "Value" "330" (at 60.9346 117.9322 90) (effects (font (size 1.016 1.016))))
  (property "Footprint" "Resistors_ThroughHole:Resistor_Horizontal_RM10mm" (at 60.96 119.888 90) (effects (font (size 0.762 0.762)) hide))
  (property "Datasheet" "" (at 60.96 118.11 0) (effects (font (size 0.762 0.762)))) (pin "1") (pin "2"))

 (symbol (lib_id "FilPilote-rescue:R-RESCUE-FilPilote") (at 60.96 130.81 90) (unit 1) (in_bom yes) (on_board yes) (dnp no)
  (property "Reference" "R6" (at 60.96 128.778 90) (effects (font (size 1.016 1.016))))
  (property "Value" "330" (at 60.9346 130.6322 90) (effects (font (size 1.016 1.016))))
  (property "Footprint" "Resistors_ThroughHole:Resistor_Horizontal_RM10mm" (at 60.96 132.588 90) (effects (font (size 0.762 0.762)) hide))
  (property "Datasheet" "" (at 60.96 130.81 0) (effects (font (size 0.762 0.762)))) (pin "1") (pin "2"))

 (symbol (lib_id "FilPilote-rescue:R-RESCUE-FilPilote") (at 67.31 137.16 0) (unit 1) (in_bom yes) (on_board yes) (dnp no)
  (property "Reference" "R9" (at 69.342 137.16 90) (effects (font (size 1.016 1.016))))
  (property "Value" "330" (at 67.4878 137.1346 90) (effects (font (size 1.016 1.016))))
  (property "Footprint" "Resistors_ThroughHole:Resistor_Horizontal_RM10mm" (at 65.532 137.16 90) (effects (font (size 0.762 0.762)) hide))
  (property "Datasheet" "" (at 67.31 137.16 0) (effects (font (size 0.762 0.762)))) (pin "1") (pin "2"))

 (symbol (lib_id "FilPilote-rescue:R-RESCUE-FilPilote") (at 71.12 140.97 0) (unit 1) (in_bom yes) (on_board yes) (dnp no)
  (property "Reference" "R12" (at 73.152 140.97 90) (effects (font (size 1.016 1.016))))
  (property "Value" "330" (at 71.2978 140.9446 90) (effects (font (size 1.016 1.016))))
  (property "Footprint" "Resistors_ThroughHole:Resistor_Horizontal_RM10mm" (at 69.342 140.97 90) (effects (font (size 0.762 0.762)) hide))
  (property "Datasheet" "" (at 71.12 140.97 0) (effects (font (size 0.762 0.762)))) (pin "1") (pin "2"))

 (symbol (lib_id "FilPilote-rescue:GND-RESCUE-FilPilote") (at 43.18 147.32 0) (unit 1) (in_bom yes) (on_board yes) (dnp no)
  (property "Reference" "#PWR03" (at 43.18 147.32 0) (effects (font (size 0.762 0.762)) hide))
  (property "Value" "GND" (at 43.18 149.098 0) (effects (font (size 0.762 0.762)) hide))
  (property "Footprint" "" (at 43.18 147.32 0) (effects (font (size 1.524 1.524))))
  (property "Datasheet" "" (at 43.18 147.32 0) (effects (font (size 1.524 1.524)))) (pin "1"))

 (symbol (lib_id "FilPilote-rescue:DIODE") (at 31.75 123.19 180) (unit 1) (in_bom yes) (on_board yes) (dnp no)
  (property "Reference" "D5" (at 31.75 125.73 0) (effects (font (size 1.016 1.016))))
  (property "Value" "1N4007" (at 31.75 120.65 0) (effects (font (size 1.016 1.016))))
  (property "Footprint" "Discret:D4" (at 31.75 123.19 0) (effects (font (size 1.524 1.524)) hide))
  (property "Datasheet" "" (at 31.75 123.19 0) (effects (font (size 1.524 1.524)))) (pin "1") (pin "2"))

 (symbol (lib_id "FilPilote-rescue:DIODE") (at 31.75 135.89 0) (unit 1) (in_bom yes) (on_board yes) (dnp no)
  (property "Reference" "D6" (at 31.75 133.35 0) (effects (font (size 1.016 1.016))))
  (property "Value" "1N4007" (at 31.75 138.43 0) (effects (font (size 1.016 1.016))))
  (property "Footprint" "Discret:D4" (at 31.75 135.89 0) (effects (font (size 1.524 1.524)) hide))
  (property "Datasheet" "" (at 31.75 135.89 0) (effects (font (size 1.524 1.524)))) (pin "1") (pin "2"))

 (symbol (lib_id "FilPilote-rescue:GND-RESCUE-FilPilote") (at 184.15 161.29 0) (unit 1) (in_bom yes) (on_board yes) (dnp no)
  (property "Reference" "#PWR04" (at 184.15 161.29 0) (effects (font (size 0.762 0.762)) hide))
  (property "Value" "GND" (at 184.15 163.068 0) (effects (font (size 0.762 0.762)) hide))
  (property "Footprint" "" (at 184.15 161.29 0) (effects (font (size 1.524 1.524))))
  (property "Datasheet" "" (at 184.15 161.29 0) (effects (font (size 1.524 1.524)))) (pin "1"))

 (symbol (lib_id "FilPilote-rescue:PWR_FLAG") (at 184.15 161.29 0) (unit 1) (in_bom yes) (on_board yes) (dnp no)
  (property "Reference" "#FLG05" (at 184.15 158.877 0) (effects (font (size 0.762 0.762)) hide))
  (property "Value" "PWR_FLAG" (at 184.15 156.718 0) (effects (font (size 0.762 0.762))))
  (property "Footprint" "" (at 184.15 161.29 0) (effects (font (size 1.524 1.524))))
  (property "Datasheet" "" (at 184.15 161.29 0) (effects (font (size 1.524 1.524)))) (pin "1"))

 (symbol (lib_id "FilPilote-rescue:CONN_01X03") (at 135.89 54.61 0) (unit 1) (in_bom yes) (on_board yes) (dnp no)
  (property "Reference" "P2" (at 135.89 49.53 0) (effects (font (size 1.27 1.27))))
  (property "Value" "CONN_01X03" (at 138.43 54.61 90) (effects (font (size 1.27 1.27))))
  (property "Footprint" "Connect:bornier3" (at 135.89 54.61 0) (effects (font (size 1.524 1.524)) hide))
  (property "Datasheet" "" (at 135.89 54.61 0) (effects (font (size 1.524 1.524)))) (pin "1") (pin "2") (pin "3"))

 (symbol (lib_id "FilPilote-rescue:CONN_01X07") (at 246.38 40.64 0) (mirror x) (unit 1) (in_bom yes) (on_board yes) (dnp no)
  (property "Reference" "P3" (at 246.38 50.8 0) (effects (font (size 1.27 1.27))))
  (property "Value" "CONN_01X07" (at 248.92 40.64 90) (effects (font (size 1.27 1.27))))
  (property "Footprint" "Pin_Headers:Pin_Header_Straight_1x07" (at 246.38 40.64 0) (effects (font (size 1.524 1.524)) hide))
  (property "Datasheet" "" (at 246.38 40.64 0) (effects (font (size 1.524 1.524)))) (pin "1") (pin "2") (pin "3") (pin "4") (pin "5") (pin "6") (pin "7"))

 (symbol (lib_id "FilPilote-rescue:GND-RESCUE-FilPilote") (at 241.3 53.34 0) (unit 1) (in_bom yes) (on_board yes) (dnp no)
  (property "Reference" "#PWR06" (at 241.3 53.34 0) (effects (font (size 0.762 0.762)) hide))
  (property "Value" "GND" (at 241.3 55.118 0) (effects (font (size 0.762 0.762)) hide))
  (property "Footprint" "" (at 241.3 53.34 0) (effects (font (size 1.524 1.524))))
  (property "Datasheet" "" (at 241.3 53.34 0) (effects (font (size 1.524 1.524)))) (pin "1"))

 (symbol (lib_id "FilPilote-rescue:CONN_01X03") (at 135.89 30.48 0) (unit 1) (in_bom yes) (on_board yes) (dnp no)
  (property "Reference" "P1" (at 135.89 25.4 0) (effects (font (size 1.27 1.27))))
  (property "Value" "CONN_01X03" (at 138.43 30.48 90) (effects (font (size 1.27 1.27))))
  (property "Footprint" "Connect:bornier3" (at 135.89 30.48 0) (effects (font (size 1.524 1.524)) hide))
  (property "Datasheet" "" (at 135.89 30.48 0) (effects (font (size 1.524 1.524)))) (pin "1") (pin "2") (pin "3"))

 (symbol (lib_id "FilPilote-rescue:LED") (at 60.96 59.69 0) (unit 1) (in_bom yes) (on_board yes) (dnp no)
  (property "Reference" "D10" (at 60.96 57.15 0) (effects (font (size 1.27 1.27))))
  (property "Value" "LED" (at 60.96 62.23 0) (effects (font (size 1.27 1.27))))
  (property "Footprint" "LEDs:LED-3MM" (at 60.96 59.69 0) (effects (font (size 1.524 1.524)) hide))
  (property "Datasheet" "" (at 60.96 59.69 0) (effects (font (size 1.524 1.524)))) (pin "1") (pin "2"))

 (symbol (lib_id "FilPilote-rescue:LED") (at 53.34 63.5 0) (unit 1) (in_bom yes) (on_board yes) (dnp no)
  (property "Reference" "D7" (at 53.34 60.96 0) (effects (font (size 1.27 1.27))))
  (property "Value" "LED" (at 53.34 66.04 0) (effects (font (size 1.27 1.27))))
  (property "Footprint" "LEDs:LED-3MM" (at 53.34 63.5 0) (effects (font (size 1.524 1.524)) hide))
  (property "Datasheet" "" (at 53.34 63.5 0) (effects (font (size 1.524 1.524)))) (pin "1") (pin "2"))

 (symbol (lib_id "FilPilote-rescue:LED") (at 53.34 105.41 0) (unit 1) (in_bom yes) (on_board yes) (dnp no)
  (property "Reference" "D8" (at 53.34 102.87 0) (effects (font (size 1.27 1.27))))
  (property "Value" "LED" (at 53.34 107.95 0) (effects (font (size 1.27 1.27))))
  (property "Footprint" "LEDs:LED-3MM" (at 53.34 105.41 0) (effects (font (size 1.524 1.524)) hide))
  (property "Datasheet" "" (at 53.34 105.41 0) (effects (font (size 1.524 1.524)))) (pin "1") (pin "2"))

 (symbol (lib_id "FilPilote-rescue:LED") (at 60.96 101.6 0) (unit 1) (in_bom yes) (on_board yes) (dnp no)
  (property "Reference" "D11" (at 60.96 99.06 0) (effects (font (size 1.27 1.27))))
  (property "Value" "LED" (at 60.96 104.14 0) (effects (font (size 1.27 1.27))))
  (property "Footprint" "LEDs:LED-3MM" (at 60.96 101.6 0) (effects (font (size 1.524 1.524)) hide))
  (property "Datasheet" "" (at 60.96 101.6 0) (effects (font (size 1.524 1.524)))) (pin "1") (pin "2"))

 (symbol (lib_id "FilPilote-rescue:LED") (at 53.34 147.32 0) (unit 1) (in_bom yes) (on_board yes) (dnp no)
  (property "Reference" "D9" (at 53.34 144.78 0) (effects (font (size 1.27 1.27))))
  (property "Value" "LED" (at 53.34 149.86 0) (effects (font (size 1.27 1.27))))
  (property "Footprint" "LEDs:LED-3MM" (at 53.34 147.32 0) (effects (font (size 1.524 1.524)) hide))
  (property "Datasheet" "" (at 53.34 147.32 0) (effects (font (size 1.524 1.524)))) (pin "1") (pin "2"))

 (symbol (lib_id "FilPilote-rescue:LED") (at 60.96 143.51 0) (unit 1) (in_bom yes) (on_board yes) (dnp no)
  (property "Reference" "D12" (at 60.96 140.97 0) (effects (font (size 1.27 1.27))))
  (property "Value" "LED" (at 60.96 146.05 0) (effects (font (size 1.27 1.27))))
  (property "Footprint" "LEDs:LED-3MM" (at 60.96 143.51 0) (effects (font (size 1.524 1.524)) hide))
  (property "Datasheet" "" (at 60.96 143.51 0) (effects (font (size 1.524 1.524)))) (pin "1") (pin "2"))

 (sheet_instances (path "" (page "1"))))
